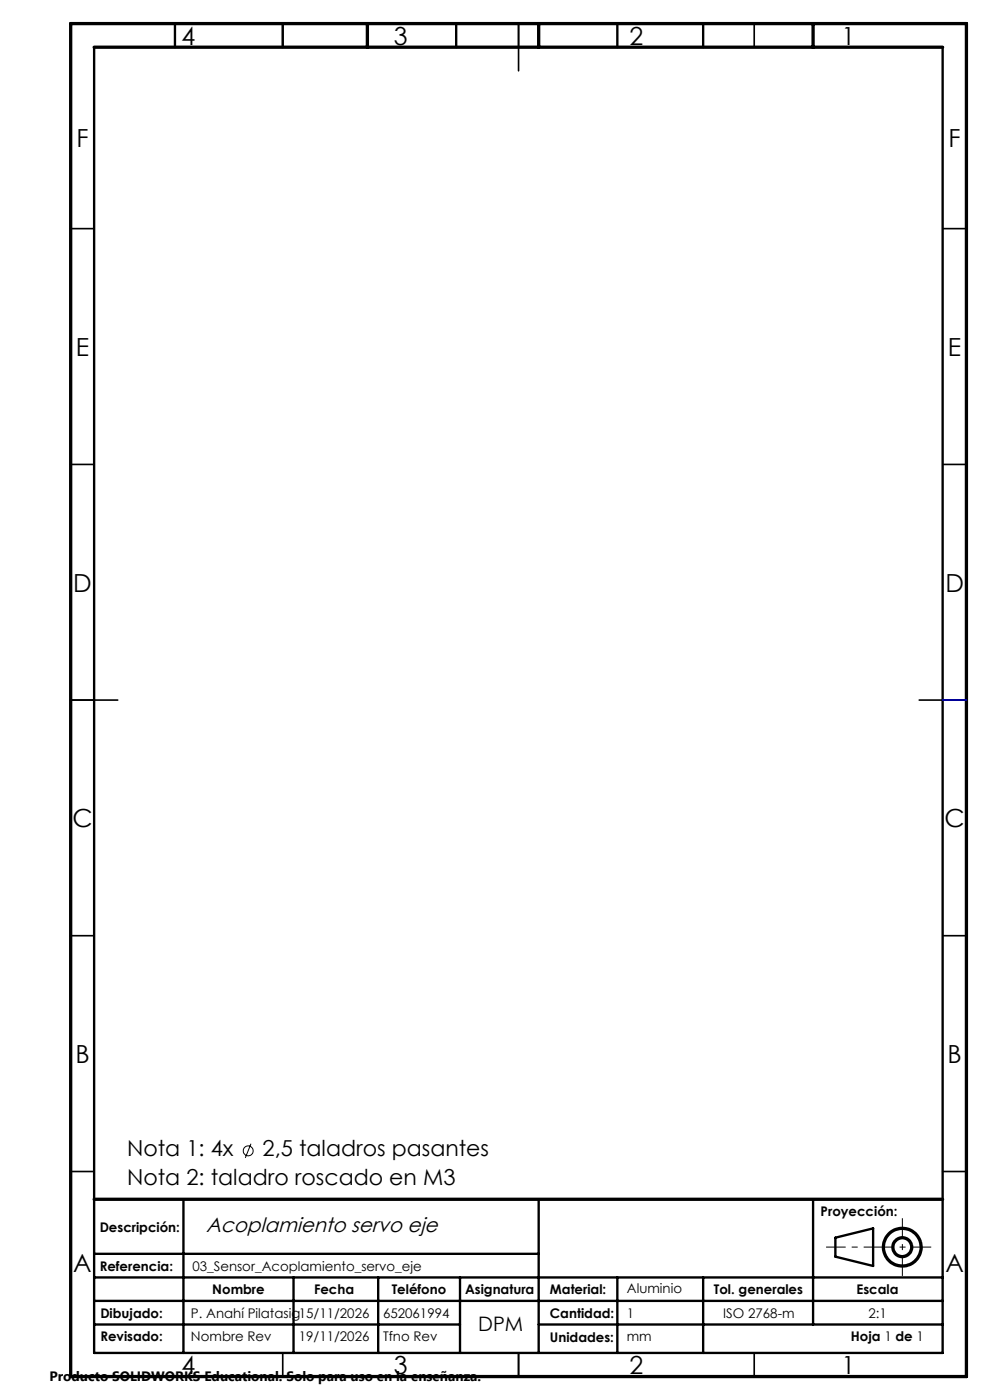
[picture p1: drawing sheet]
<svg xmlns="http://www.w3.org/2000/svg" width="210mm" height="297mm" viewBox="0 0 210 297" stroke-linecap="round" stroke-linejoin="round" font-family="sans-serif">
<g fill="none" stroke="#000" stroke-width=".21">
<path d="M53.2 242.6l-1.2 3"/>
<circle cx="52.6" cy="244.2" r="1.06"/>
</g>
<g fill="none" stroke="#000" stroke-width=".7" stroke-linecap="butt">
<circle cx="191.4" cy="264.6" r="4"/>
<circle cx="191.4" cy="264.6" r="2"/>
</g>
<path d="M197.5 264.6h-22.3" fill="none" stroke="#000" stroke-width=".21" stroke-dasharray="6.3 1.3 1.3 1.3" stroke-dashoffset="2.2" stroke-linecap="butt"/>
<path d="M191.4 258.4v12.3" fill="none" stroke="#000" stroke-width=".21" stroke-dasharray="6.3 1.3 1.3 1.3" stroke-dashoffset="2.1" stroke-linecap="butt"/>
<g fill="none" stroke="#000" stroke-width=".35">
<path d="M60 5v5M110 5v10M160 5v5M15 48.5h5M200 48.5h5M15 98.5h5M200 98.5h5M15 148.5h10M195 148.5h10M15 198.5h5M200 198.5h5M15 248.5h5"/>
<path d="M200 248.5h5M60 287v5M110 287v5M160 287v5"/>
</g>
<g fill="none" stroke="#000" stroke-width=".5">
<path d="M20 10v277h180v-277M37.1 5v5M60 5v5M96.8 5v5M131 5v5M149.2 5v5M38.9 254.4v32.6M114.3 254.4v32.6M172.5 254.4v26.6M20 266h94.3M20 271h180M20 276h180"/>
<path d="M62.3 271v16M80.2 271v16M97.6 271v16M131 271v16M149.2 271v16M177.2 262.6l8-2v8l-8-2zM20 281h77.6M114.3 281h85.7"/>
</g>
<path d="M15 5h190v287h-190zM20 10h180M77.9 5v5M114.3 5v5M172.5 5v5M20 254.4h180" fill="none" stroke="#000" stroke-width=".7"/>
<path d="M200 148.5h5" fill="none" stroke="#00f" stroke-width=".35"/>
<g font-size="5.3">
<text x="38.5" y="9.5">4</text>
<text x="83.5" y="9.5">3</text>
<text x="133.5" y="9.5">2</text>
<text x="178.5" y="9.5">1</text>
<text x="16.2" y="31.3">F</text>
<text x="201.2" y="31.3">F</text>
<text x="16.1" y="75.5">E</text>
<text x="201.1" y="75.5">E</text>
<text x="15.5" y="125.5">D</text>
<text x="200.5" y="125.5">D</text>
<text x="15.4" y="175.5">C</text>
<text x="200.4" y="175.5">C</text>
<text x="16" y="225.5">B</text>
<text x="201" y="225.5">B</text>
<text x="15.5" y="269.8">A</text>
<text x="200.5" y="269.8">A</text>
<text x="38.5" y="291.5">4</text>
<text x="83.5" y="291.5">3</text>
<text x="133.5" y="291.5">2</text>
<text x="178.5" y="291.5">1</text>
</g>
<g font-size="4.7">
<text x="27" y="245.3">Nota 1: 4x</text>
<text x="55.7" y="245.3">2,5 taladros pasantes</text>
<text x="27" y="251.4">Nota 2: taladro roscado en M3</text>
</g>
<text font-size="4.4" x="43.7" y="261.3">Acoplamiento servo eje</text>
<text font-size="4.2" x="101.4" y="282.3">DPM</text>
<text font-size="2.9" x="10.5" y="292.9">Producto SOLIDWORKS Educational. Solo para uso en la enseñanza.</text>
<g font-size="2.8">
<text x="21.1" y="261.3">Descripción:</text>
<text x="174.1" y="258">Proyección:</text>
<text x="21.1" y="269.7">Referencia:</text>
<text x="40.8" y="269.7">03_Sensor_Acoplamiento_servo_eje</text>
<text x="45" y="274.5">Nombre</text>
<text x="66.6" y="274.5">Fecha</text>
<text x="83.1" y="274.5">Teléfono</text>
<text x="98.6" y="274.5">Asignatura</text>
<text x="116.7" y="274.5">Material:</text>
<text x="133" y="274.4">Aluminio</text>
<text x="151.4" y="274.5">Tol. generales</text>
<text x="181.7" y="274.5">Escala</text>
<text x="21.3" y="279.7">Dibujado:</text>
<text x="40.5" y="279.7">P. Anahí Pilatasig15/11/2026</text>
<text x="81.3" y="279.7">652061994</text>
<text x="116.7" y="279.7">Cantidad:</text>
<text x="133" y="279.6">1</text>
<text x="153.4" y="279.7">ISO 2768-m</text>
<text x="184.2" y="279.7">2:1</text>
<text x="21.3" y="284.6">Revisado:</text>
<text x="40.5" y="284.6">Nombre Rev</text>
<text x="63.4" y="284.6">19/11/2026</text>
<text x="81.3" y="284.6">Tfno Rev</text>
<text x="116.7" y="284.6">Unidades:</text>
<text x="133" y="284.5">mm</text>
<text x="180.5" y="284.5">Hoja 1 de 1</text>
</g>
</svg>
